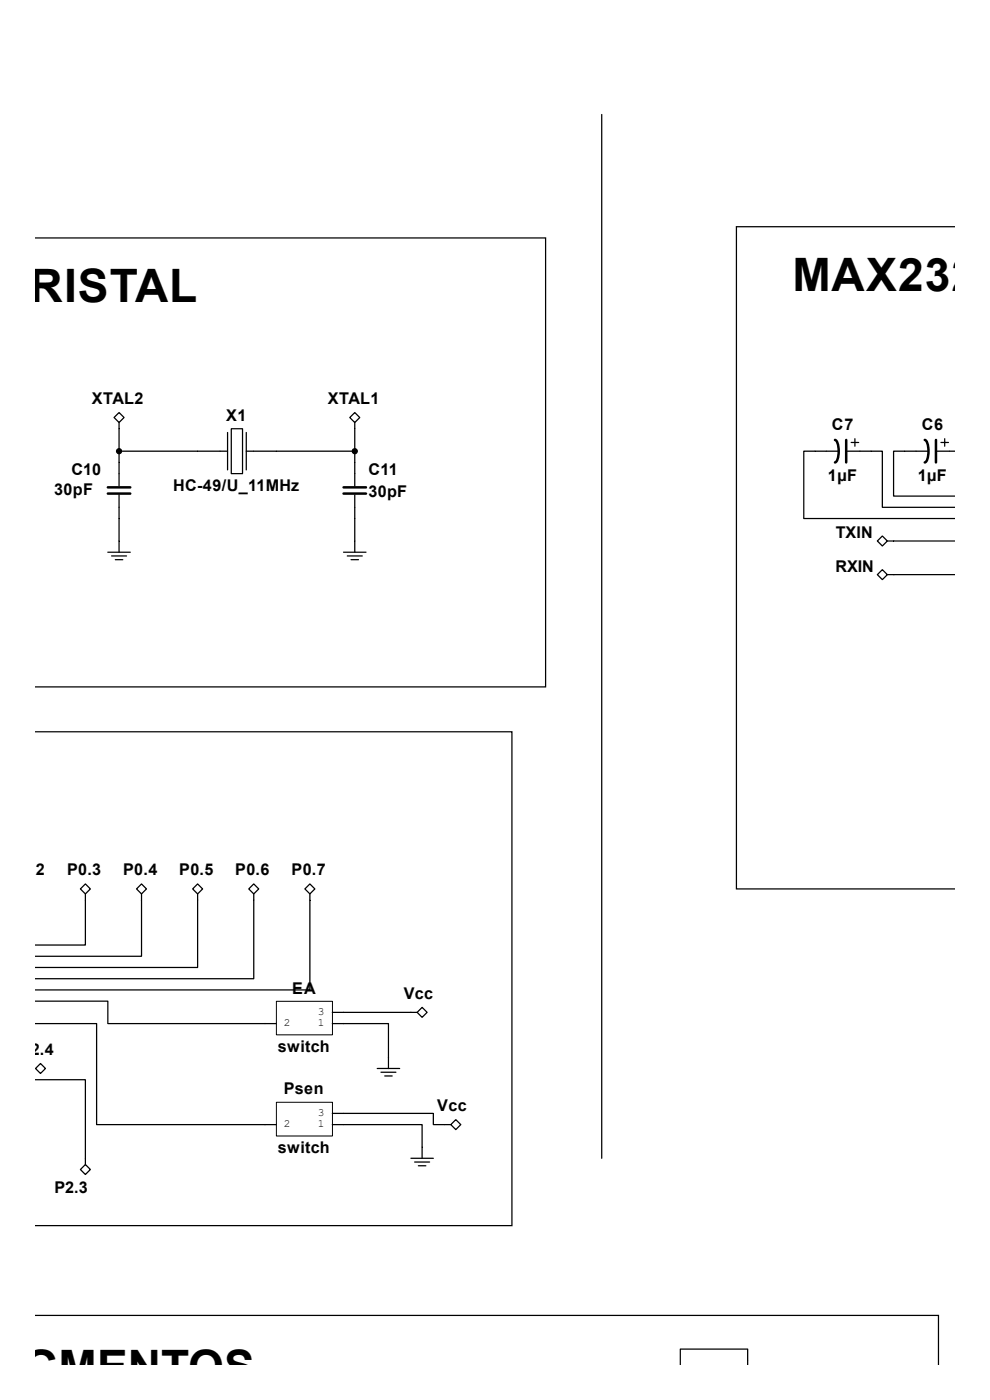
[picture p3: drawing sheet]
<svg xmlns="http://www.w3.org/2000/svg" width="210mm" height="297mm" viewBox="0 0 210 297" stroke-linecap="round" stroke-linejoin="round" font-family="sans-serif">
<g fill="none" stroke="#000" stroke-width=".26">
<path d="M127.6 24.3v221.4M7.6 50.5h108.1v95.2h-108.1M202.4 48.1h-46.2v140.5h46.2M24.2 88.6l1.1-1.1 1 1.1-1 1zM25.3 95.7h23M25.3 89.6v13.5M48.3 91.8v7.9M49.1 91h2.3v9.5h-2.3zM52.2 95.7h23.1M52.2 91.8v7.9M74.2 88.6l1.1-1.1 1 1.1-1 1zM75.3 89.6v13.5"/>
<path d="M177.9 95.7h-7.4v14.3h31.9M179.5 95.7h7.7v11.9h15.2M180.6 93.9h1.6M181.4 93.1v1.6M197 95.7h-7.4v9.5h12.8M198.6 95.7h3.8M199.6 93.9h1.6M200.4 93.1v1.6M22.9 117.2h4.7M23.7 117.9h3.1M24.5 118.7h1.6M25.3 105v12.2"/>
<path d="M72.9 117.2h4.7M73.7 117.9h3.1M74.5 118.7h1.6M75.3 105v12.2M187.2 113.7l1 1.1-1 1-1.1-1zM188.2 114.8h14.2M187.2 120.9l1 1-1 1.1-1.1-1.1zM188.2 121.9h14.2M7.6 155.2h101v104.8h-101M18.1 187.5l1.1 1.1-1.1 1-1-1zM18.1 189.6v10.9h-10.5M29 188.6l1-1.1 1.1 1.1-1.1 1z"/>
<path d="M30 189.6v13.3h-22.4M40.9 188.6l1-1.1 1.1 1.1-1.1 1zM41.9 189.6v15.7h-34.3M52.8 188.6l1-1.1 1.1 1.1-1.1 1zM53.8 189.6v18h-46.2M64.7 188.6l1-1.1 1.1 1.1-1.1 1zM65.7 189.6v20.4h-58.1M7.6 217.2h12.9v21.4h38.1M7.6 212.4h15.3v4.8h35.7M70.5 217.2h11.9v9.5M70.5 214.8h18M88.5 214.8l1-1.1 1.1 1.1-1.1 1z"/>
<path d="M7.6 229.1h10.5v18M7.6 226.6l1-1 1 1.1-1 1-1-1M70.5 238.6h19v7.1M70.5 236.2h21.4v2.4h3.7M80 226.7h4.8M80.8 227.5h3.2M81.6 228.3h1.6M95.6 238.6l1.1-1.1 1.1 1.1-1.1 1zM17.1 248.1l1-1 1.1 1-1.1 1.1zM87.2 245.7h4.7M88 246.5h3.1M88.8 247.3h1.5"/>
<path d="M7.6 279.1h191.5v10.3M144.3 289.4v-3.2h14.3v3.2"/>
</g>
<path d="M177.1 93.3a2.44 2.44 0 0 1 .8 2.4l-.1 1.2a1.27 1.27 0 0 1-.7 1.2M179.5 93.3v4.8M196.2 93.3a2.44 2.44 0 0 1 .8 2.4l-.1 1.2a1.27 1.27 0 0 1-.7 1.2M198.6 93.3v4.8M22.9 103.4h4.7M22.9 104.7h4.7M72.9 103.4h4.7M72.9 104.7h4.7" fill="none" stroke="#000" stroke-width=".53"/>
<g fill="#000" stroke="#000" stroke-width=".26">
<circle cx="25.3" cy="95.7" r=".53"/>
<circle cx="75.3" cy="95.7" r=".53"/>
</g>
<path d="M58.6 212.4h11.9v7.1h-11.9zM58.6 233.8h11.9v7.2h-11.9z" fill="none" stroke="#000" stroke-width=".21"/>
<g font-size="9.8">
<text x="-1" y="64.1">CRISTAL</text>
<text x="168.1" y="61.7">MAX232</text>
<text x="4.8" y="293.5">GMENTOS</text>
</g>
<g font-size="3.4">
<text x="19.5" y="85.6">XTAL2</text>
<text x="48" y="89.3">X1</text>
<text x="69.6" y="85.6">XTAL1</text>
<text x="176.5" y="91.2">C7</text>
<text x="195.5" y="91.2">C6</text>
<text x="15.2" y="100.7">C10</text>
<text x="78.1" y="100.7">C11</text>
<text x="11.5" y="104.9">30pF</text>
<text x="36.7" y="104.1">HC-49/U_11MHz</text>
<text x="78.1" y="105.5">30pF</text>
<text x="175.6" y="102">1µF</text>
<text x="194.7" y="102">1µF</text>
<text x="177.3" y="114.2">TXIN</text>
<text x="177.2" y="121.3">RXIN</text>
<text x="2.3" y="185.6">P0.2</text>
<text x="14.2" y="185.6">P0.3</text>
<text x="26.1" y="185.6">P0.4</text>
<text x="38" y="185.6">P0.5</text>
<text x="49.9" y="185.6">P0.6</text>
<text x="61.8" y="185.6">P0.7</text>
<text x="62" y="210.8">EA</text>
<text x="85.6" y="211.8">Vcc</text>
<text x="4.1" y="223.7">P2.4</text>
<text x="58.9" y="223.2">switch</text>
<text x="60.2" y="232.2">Psen</text>
<text x="92.8" y="235.6">Vcc</text>
<text x="58.9" y="244.6">switch</text>
<text x="11.6" y="253.1">P2.3</text>
</g>
<g font-size="2.4">
<text x="67.4" y="215.3">3</text>
<text x="60.2" y="217.7">2</text>
<text x="67.4" y="217.7">1</text>
<text x="60.2" y="239.1">2</text>
<text x="67.4" y="239.1">1</text>
<text x="67.4" y="236.7">3</text>
</g>
</svg>
